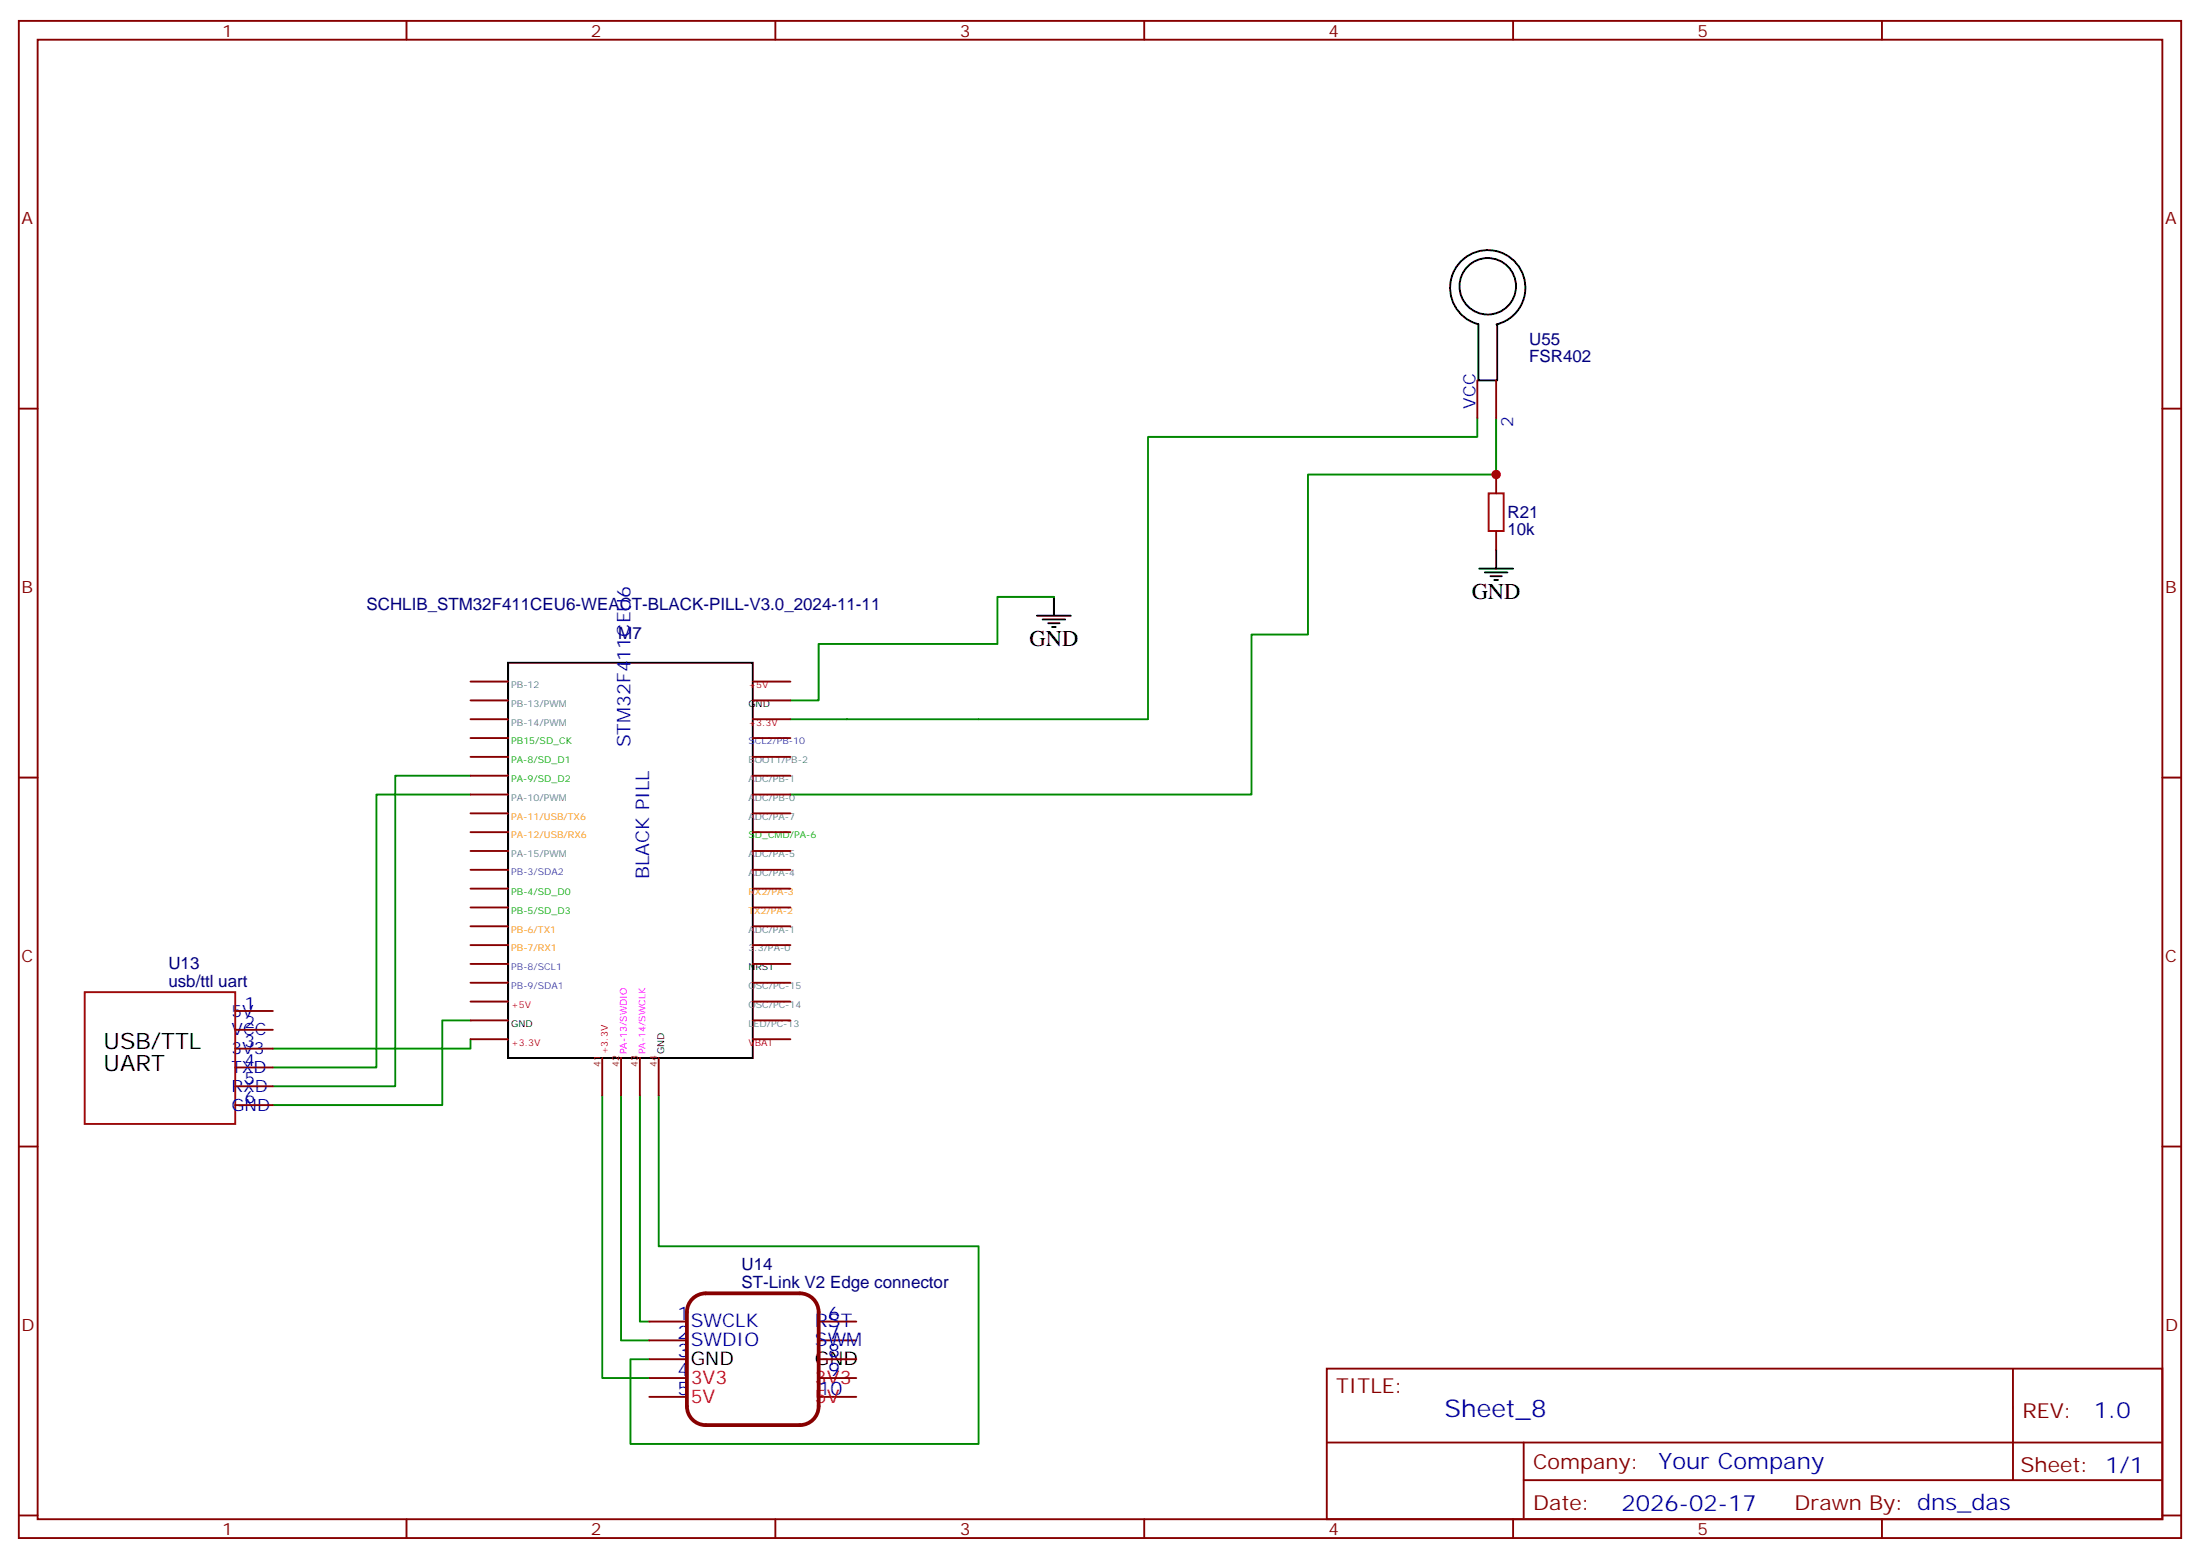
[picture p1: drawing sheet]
<svg xmlns="http://www.w3.org/2000/svg" width="412mm" height="292mm" viewBox="0 0 412 292" stroke-linecap="round" stroke-linejoin="round" font-family="sans-serif">
<g fill="none" stroke="#870000" stroke-width=".35">
<path d="M3.5 3.9h405.4v284.4h-405.4zM7.1 7.4h398.2v277.3h-398.2zM76.2 3.9v3.5M145.3 3.9v3.5M214.5 3.9v3.5M283.6 3.9v3.5M352.8 3.9v3.5M3.5 76.6h3.6M276.9 71.3v7.1M280.5 71.3v7.1M405.3 76.6h3.6M280.5 88.9v3.6"/>
<path d="M280.5 99.5v3.5M88.2 138.3h7M88.2 134.8h7M88.2 131.3h7M88.2 127.7h7M141.1 138.3h7.1M141.1 134.8h7.1M141.1 131.3h7.1M141.1 127.7h7.1M3.5 145.7h3.6M88.2 159.5h7M88.2 156h7"/>
<path d="M88.2 152.4h7M88.2 148.9h7M88.2 145.4h7M88.2 141.9h7M141.1 159.5h7.1M141.1 156h7.1M141.1 152.4h7.1M141.1 148.9h7.1M141.1 145.4h7.1M141.1 141.9h7.1M405.3 145.7h3.6M88.2 177.1h7"/>
<path d="M88.2 173.6h7M88.2 170.1h7M88.2 166.5h7M88.2 163h7M141.1 177.1h7.1M141.1 173.6h7.1M141.1 170.1h7.1M141.1 166.5h7.1M141.1 163h7.1M44.1 189.5h7.1M44.1 193h7.1M44.1 196.5h7.1"/>
<path d="M88.2 194.8h7M88.2 191.2h7M88.2 187.7h7M88.2 184.2h7M88.2 180.7h7M112.9 198.3v7.1M116.4 198.3v7.1M119.9 198.3v7.1M123.5 198.3v7.1M141.1 194.8h7.1M141.1 191.2h7.1M141.1 187.7h7.1"/>
<path d="M141.1 184.2h7.1M141.1 180.7h7.1M3.5 214.9h3.6M44.1 200.1h7.1M44.1 203.6h7.1M44.1 207.1h7.1M405.3 214.9h3.6M121.7 247.7h7.1M121.7 251.2h7.1M121.7 254.7h7.1M121.7 258.3h7.1M153.5 247.7h7"/>
<path d="M153.5 251.2h7M153.5 254.7h7M153.5 258.3h7M248.7 256.5h156.6v28.2h-156.6zM377.3 256.5v20.9M121.7 261.8h7.1M153.5 261.8h7M248.7 270.4h156.5M285.6 277.4h119.6M285.6 270.4v14.1M3.5 284h3.6M76.2 284.7v3.6"/>
<path d="M145.3 284.7v3.6M214.5 284.7v3.6M283.6 284.7v3.6M352.8 284.7v3.6M405.3 284h3.6"/>
</g>
<g fill="none" stroke="#000" stroke-width=".35">
<path d="M276.9 60.7a7.1 7.1 0 0 1-3.7-10.9 7.1 7.1 0 0 1 11.6 .2 7.1 7.1 0 0 1-4.3 10.8M277.1 60.7v10.6h3.5v-10.6M194.4 115.4h6.3M195.4 116.1h4.3M196.5 116.8h2.1M197.2 117.5h.7M197.6 111.9v3.5M277.3 106.6h6.3M278.3 107.3h4.3M279.4 108h2.1M280.1 108.7h.7M280.5 103v3.6"/>
<path d="M95.2 124.2h45.9v74.1h-45.9z"/>
<circle cx="278.9" cy="53.7" r="5.3"/>
</g>
<path d="M276.9 78.4v3.5h-61.7v52.9h-67M280.5 78.4v10.5h-35.3v30h-10.6v30h-86.4M197.6 111.9h-10.6v8.8h-33.5v10.6h-5.3M88.2 148.9h-17.6v51.2h-19.4M88.2 145.4h-14.1v58.2h-22.9M88.2 191.2h-5.3v15.9h-31.7M88.2 194.8v1.7h-37M112.9 205.4v52.9h8.8M116.4 205.4v45.8h5.3M119.9 205.4v42.3h1.8M123.5 205.4v28.2h59.9v37h-65.2v-15.9h3.5" fill="none" stroke="#008700" stroke-width=".35"/>
<path d="M15.9 185.9h28.2v24.7h-28.2z" fill="none" stroke="#900" stroke-width=".35"/>
<path d="M129.8 243.4a3.5 3.5 0 0 1 2.5-1h17.6a3.5 3.5 0 0 1 3.6 3.5v17.7a3.5 3.5 0 0 1-3.6 3.5h-17.6a3.5 3.5 0 0 1-3.5-3.5v-17.7a3.5 3.5 0 0 1 1-2.5z" fill="none" stroke="#870000" stroke-width=".71"/>
<path d="M279 92.5h2.9v7h-2.9z" fill="none" stroke="#a10000" stroke-width=".35"/>
<circle cx="280.5" cy="88.9" r=".88" fill="#c00"/>
<text font-size="4.6" fill="#00f" x="270.8" y="265.5">Sheet_8</text>
<g font-size="4.2">
<text x="275.9" y="112.2">GND</text>
<text x="193" y="121">GND</text>
<text x="19.4" y="196.5">USB/TTL</text>
<text x="19.4" y="200.8">UART</text>
</g>
<g font-size="4.2" fill="#00f">
<text x="392.5" y="265.8">1.0</text>
<text x="310.9" y="275.3">Your Company</text>
<text x="304" y="283.1">2026-02-17</text>
</g>
<g font-size="3.9" fill="#800">
<text x="250.5" y="261.1">TITLE:</text>
<text x="379.1" y="265.8">REV:</text>
<text x="287.4" y="275.3">Company:</text>
<text x="378.7" y="275.9">Sheet: 1/1</text>
<text x="287.4" y="283">Date:</text>
<text x="336.4" y="283.1">Drawn By: dns_das</text>
</g>
<g font-size="3.5" fill="#00f">
<text x="118.2" y="140.1" transform="rotate(-90 118.2 140.1)">STM32F411CEU6</text>
<text x="121.7" y="164.8" transform="rotate(-90 121.7 164.8)">BLACK PILL</text>
<text x="127" y="247.3">1</text>
<text x="127" y="250.9">2</text>
<text x="129.5" y="248.7">SWCLK</text>
<text x="152.8" y="248.7">RST</text>
<text x="155.2" y="250.9">7</text>
<text x="155.2" y="247.3">6</text>
<text x="127" y="254.4">3</text>
<text x="127" y="257.9">4</text>
<text x="129.5" y="252.3">SWDIO</text>
<text x="152.8" y="252.3">SWM</text>
<text x="155.2" y="254.4">8</text>
<text x="155.2" y="257.9">9</text>
<text x="127" y="261.4">5</text>
<text x="153.5" y="261.4">10</text>
</g>
<g font-size="3.5">
<text x="129.5" y="255.8">GND</text>
<text x="152.8" y="255.8">GND</text>
</g>
<g font-size="3.5" fill="#f00">
<text x="129.5" y="262.9">5V</text>
<text x="129.5" y="259.3">3V3</text>
<text x="152.8" y="259.3">3V3</text>
<text x="152.8" y="262.9">5V</text>
</g>
<g font-size="3.2" fill="#800">
<text x="41.6" y="6.9">1</text>
<text x="110.8" y="6.9">2</text>
<text x="179.9" y="6.9">3</text>
<text x="249.1" y="6.9">4</text>
<text x="318.2" y="6.9">5</text>
<text x="4.1" y="42">A</text>
<text x="405.9" y="42">A</text>
<text x="4.1" y="111.2">B</text>
<text x="405.9" y="111.2">B</text>
<text x="4.1" y="180.3">C</text>
<text x="405.9" y="180.3">C</text>
<text x="4.1" y="249.4">D</text>
<text x="405.9" y="249.4">D</text>
<text x="41.6" y="287.7">1</text>
<text x="110.8" y="287.7">2</text>
<text x="179.9" y="287.7">3</text>
<text x="249.1" y="287.7">4</text>
<text x="318.2" y="287.7">5</text>
</g>
<g font-size="3.2" fill="#000080">
<text x="286.6" y="64.6">U55</text>
<text x="286.6" y="67.8">FSR402</text>
<text x="282.6" y="100.3">10k</text>
<text x="282.6" y="97">R21</text>
<text x="68.7" y="114.4">SCHLIB_STM32F411CEU6-WEACT-BLACK-PILL-V3.0_2024-11-11</text>
<text x="115.9" y="119.8">M7</text>
<text x="31.6" y="184.9">usb/ttl uart</text>
<text x="31.6" y="181.7">U13</text>
<text x="139" y="238">U14</text>
<text x="139" y="241.3">ST-Link V2 Edge connector</text>
</g>
<g font-size="3.2" fill="#00f">
<text x="276.6" y="76.6" transform="rotate(-90 276.6 76.6)">VCC</text>
<text x="283.6" y="80.1" transform="rotate(-90 283.6 80.1)">2</text>
<text x="43.4" y="190.5">5V</text>
<text x="45.9" y="189.1">1</text>
<text x="43.4" y="194.1">VCC</text>
<text x="43.4" y="197.6">3V3</text>
<text x="45.9" y="192.7">2</text>
<text x="45.9" y="196.2">3</text>
<text x="43.4" y="201.1">TXD</text>
<text x="45.9" y="199.7">4</text>
<text x="45.9" y="203.2">5</text>
<text x="43.4" y="204.6">RXD</text>
<text x="43.4" y="208.2">GND</text>
<text x="45.9" y="206.8">6</text>
</g>
<g font-size="1.8" fill="#666">
<text x="95.8" y="128.9">PB-12</text>
<text x="95.8" y="132.4">PB-13/PWM</text>
<text x="95.8" y="136">PB-14/PWM</text>
<text x="140.3" y="143">BOOT1/PB-2</text>
<text x="140.3" y="146.6">ADC/PB-1</text>
<text x="95.8" y="150.1">PA-10/PWM</text>
<text x="140.3" y="153.6">ADC/PA-7</text>
<text x="140.3" y="150.1">ADC/PB-0</text>
<text x="95.8" y="160.7">PA-15/PWM</text>
<text x="140.3" y="160.7">ADC/PA-5</text>
<text x="140.3" y="164.2">ADC/PA-4</text>
<text x="140.3" y="178.3">3.3/PA-0</text>
<text x="140.3" y="174.8">ADC/PA-1</text>
<text x="140.3" y="185.4">OSC/PC-15</text>
<text x="140.3" y="188.9">OSC/PC-14</text>
<text x="140.3" y="192.4">LED/PC-13</text>
</g>
<g font-size="1.8" fill="#f00">
<text x="140.3" y="128.9">+5V</text>
<text x="140.3" y="136">+3.3V</text>
<text x="95.8" y="188.9">+5V</text>
<text x="95.8" y="195.9">+3.3V</text>
<text x="113.9" y="197.6" transform="rotate(-90 113.9 197.6)">+3.3V</text>
<text x="140.3" y="195.9">VBAT</text>
</g>
<g font-size="1.8">
<text x="140.3" y="132.4">GND</text>
<text x="140.3" y="181.8">NRST</text>
<text x="95.8" y="192.4">GND</text>
<text x="124.5" y="197.6" transform="rotate(-90 124.5 197.6)">GND</text>
</g>
<g font-size="1.8" fill="#0c0">
<text x="95.8" y="139.5">PB15/SD_CK</text>
<text x="95.8" y="143">PA-8/SD_D1</text>
<text x="95.8" y="146.6">PA-9/SD_D2</text>
<text x="140.3" y="157.1">SD_CMD/PA-6</text>
<text x="95.8" y="167.7">PB-4/SD_D0</text>
<text x="95.8" y="171.3">PB-5/SD_D3</text>
</g>
<g font-size="1.8" fill="#06f">
<text x="140.3" y="139.5">SCL2/PB-10</text>
<text x="95.8" y="164">PB-3/SDA2</text>
<text x="95.8" y="181.8">PB-8/SCL1</text>
<text x="95.8" y="185.4">PB-9/SDA1</text>
</g>
<g font-size="1.8" fill="#f90">
<text x="95.8" y="153.6">PA-11/USB/TX6</text>
<text x="95.8" y="157.1">PA-12/USB/RX6</text>
<text x="140.3" y="167.7">RX2/PA-3</text>
<text x="140.3" y="171.3">TX2/PA-2</text>
<text x="95.8" y="174.8">PB-6/TX1</text>
<text x="95.8" y="178.3">PB-7/RX1</text>
</g>
<g font-size="1.8" fill="#f0f">
<text x="117.5" y="197.6" transform="rotate(-90 117.5 197.6)">PA-13/SWDIO</text>
<text x="121" y="197.6" transform="rotate(-90 121 197.6)">PA-14/SWCLK</text>
</g>
<g font-size="1.8" fill="#930">
<text x="112.5" y="200.1" transform="rotate(-90 112.5 200.1)">41</text>
<text x="116.1" y="200.1" transform="rotate(-90 116.1 200.1)">42</text>
<text x="119.6" y="200.1" transform="rotate(-90 119.6 200.1)">43</text>
<text x="123.1" y="200.1" transform="rotate(-90 123.1 200.1)">44</text>
</g>
</svg>
